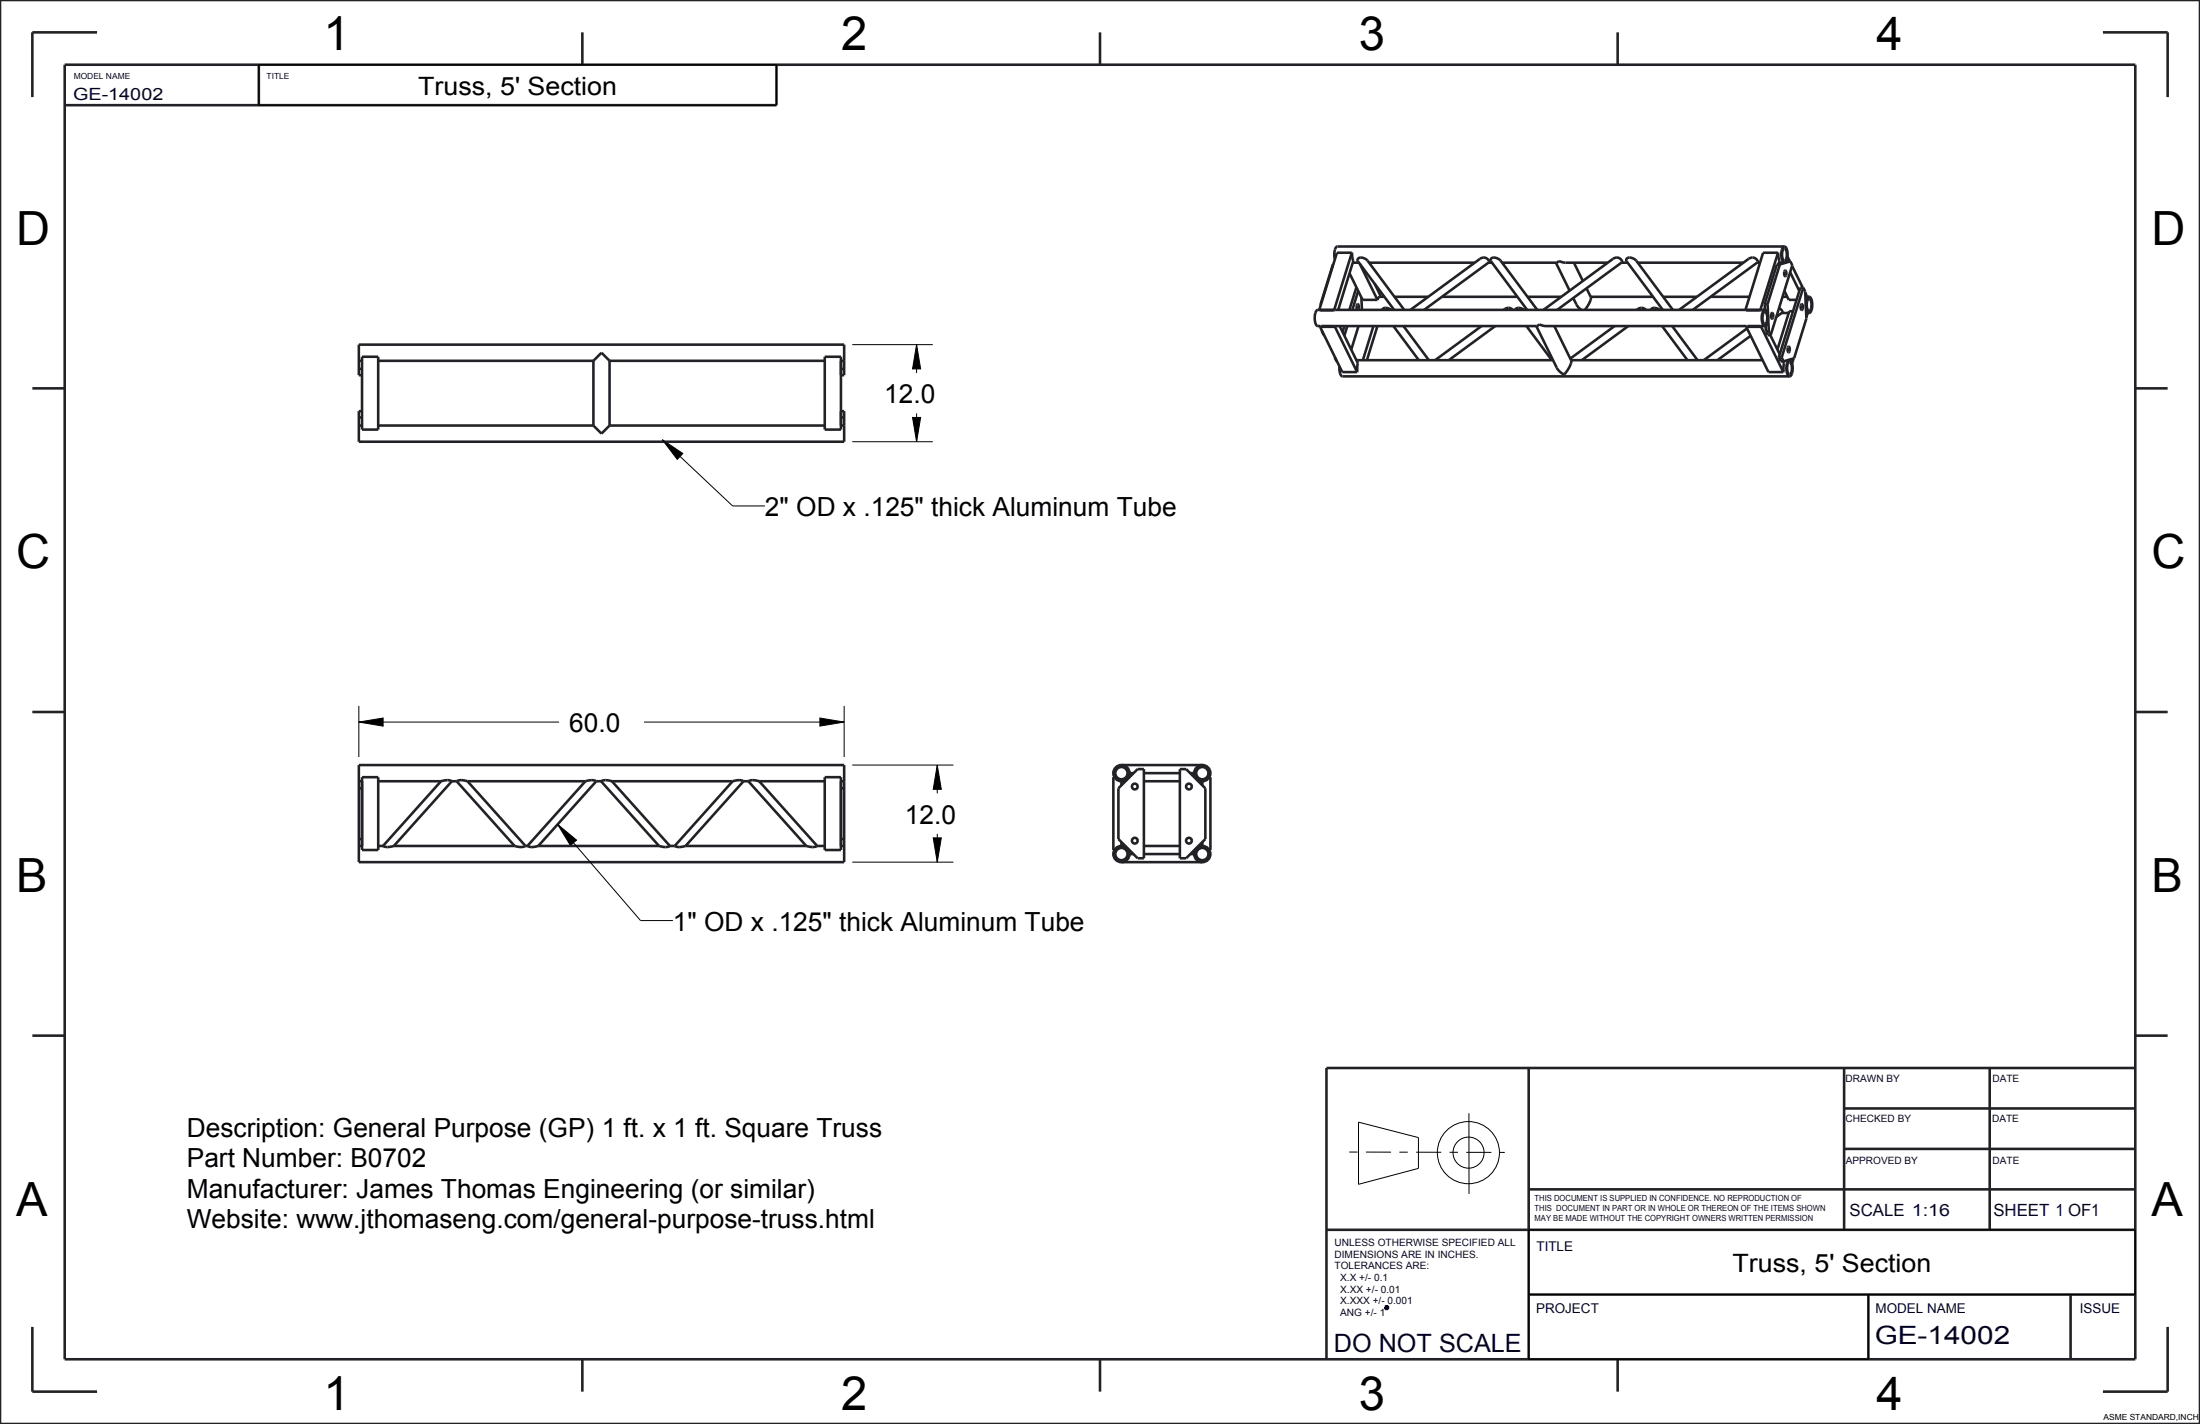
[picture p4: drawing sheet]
<svg xmlns="http://www.w3.org/2000/svg" width="432mm" height="279mm" viewBox="0 0 432 279" stroke-linecap="round" stroke-linejoin="round" font-family="sans-serif">
<path d="M271.9 256.4l.4-.1 .1 .4-.4 .1z" fill="none" stroke="#003" stroke-width=".51"/>
<path d="M179.9 67.6l.8 4.8h-1.6zM130 86.3l4 2.7-1.1 1.1zM179.1 81.9h1.6l-.8 4.8zM70.4 141.7l4.8-.8v1.6zM160.9 140.9l4.8 .8-4.8 .8zM184 150.1l.8 4.8h-1.6zM109.4 161.7l3.8 3.1-1.2 1.1zM183.2 164.4h1.6l-.8 4.8z" fill="#000"/>
<g fill="none" stroke="#000" stroke-width=".2">
<path d="M50.8 12.7h101.6v8h-101.6zM167.3 67.6h15.8M179.9 67.6l.8 4.8h-1.6zM179.9 67.6v5.6M130 86.3l4 2.7-1.1 1.1zM130 86.3l13.8 13h6.3M167.3 86.7h15.8M179.1 81.9h1.6l-.8 4.8zM179.9 81.1v5.6M70.4 138.5v10M165.7 138.5v10M70.4 141.7l4.8-.8v1.6z"/>
<path d="M70.4 141.7h39.3M126.4 141.7h39.3M160.9 140.9l4.8 .8-4.8 .8zM167.3 150.1h19.8M184 150.1l.8 4.8h-1.6zM184 150.1v5.6M109.4 161.7l3.8 3.1-1.2 1.1zM109.4 161.7l16.3 18.9h6.4M167.3 169.2h19.8M183.2 164.4h1.6l-.8 4.8zM184 163.6v5.6M288.3 218.4v15.9"/>
<path d="M266.6 220.2l11.8 3v6l-11.8 3.2zM300 254h119.1v-12.7h-119.1v25.4h66.7v-12.7"/>
<circle cx="288.2" cy="226.2" r="6.1"/>
<circle cx="288.2" cy="226.2" r="3"/>
</g>
<path d="M264.8 226l30.5 .1" fill="none" stroke="#000" stroke-width=".2" stroke-dasharray="1.6 1.6 4.9 1.6" stroke-linecap="butt"/>
<g fill="none" stroke="#222226" stroke-width=".51">
<path d="M0 0h431.8v279.4h-431.8zM12.7 12.7h406.4v254h-406.4zM19 6.4h-12.7v12.7M50.8 12.7v7.9M114.3 6.4v6.3M152.4 12.7v7.9h-139.7M215.9 6.4v6.3M317.5 6.4v6.3M412.7 6.4h12.7v12.7M259.2 59.7v.2M259.2 59.7h.1M261.6 51.9l-2.4 7.8"/>
<path d="M261.6 51.9h.1M261.7 51.9h-.1M264.9 53.6l2.5 5.2h3M265.3 49.6l.3 1.6-2.9 9.6M265.3 49.6h-2.9l-3.5 11.2 .1 .1h2.9M265.3 49.6l-3.4 11.2M265.5 51.5h1.2M266.3 56.4l-1.4 4.4M266.6 57.1l-1.2 3.7M266.9 51.7l3.5 7.1M267.2 58.4l.1 2.4M268.7 51.5h20.8"/>
<path d="M269.8 55.6l1.2 2.5-.1 .1M270.8 58.2l-.2 .2-.2 .4M270.8 58.2h.9M270.8 58.2h.1M273.7 58.2h6.6M283 58.2h14.8M292.1 51.5h.7M294.8 51.5h10.8a.76 .76 0 0 1 1.1 0h8.9M299.8 58.2h6.6M305.4 51.5l2.7 5.5M308.8 58.5l.7 1.5 .9 .8M308.9 51.5l1.8 3.6"/>
<path d="M311.4 56.6l.9 1.9-.4 1-.8 1.3M312.2 58.2h12.2M318.2 51.5h1.3M321.4 51.5h20.8M326.4 58.2h6.7M335.7 58.2h7.7M344.9 51.5h.5M346.4 59.7h.5M346.4 59.7v1.1M346.9 59.7l.3 5.3M348.8 51.9h.5M348.8 51.9l-2.4 7.8"/>
<path d="M349 49.6l.3 1.6-.2 .6M349 49.6h-2.9l-3.5 11.2 .1 .1h2.9M349 49.6l-3.5 11.2M349.2 51.5h1M349.3 51.9l-2.4 7.8M349.9 58.2h.9M349.9 51.5l-1.1 .4M350.1 48.8l.1-.1 .2 .2 .3 .7-.1 1-.3 .6-.3-.3-.2-.6v-.8zM350.2 57.1l.9 1.7h1.5M350.2 48.4l.5 .4 .2 1.1-.2 1.2-.5 .4M350.2 48.4l-.4 .4-.2 1.2 .2 1.1 .4 .4M350.2 48.4h-87.7l-.3 .2-.3 .7 .1 1.6"/>
<path d="M350.3 53.1l.2 .1 .1 .3-.2 .7-.2-.5zM350.8 50.3l.5 1M351.4 53.4l1.8 3.7M351.4 51.3l-.9 .1M351.4 51.3l-2.1 .6M351.4 51.3l.4 .7-4.3 13.7M351.7 52.2l2.1 4.2M353.6 59.7l.1 .1 .2 .4-.3 .6-.2-.5zM353.9 56.4h-.5l-4.3 13.7M353.9 56.4l.4 .8 .2 5.3-2.4 7.8-2 .6M353.9 56.4l-4.2 13.7M354.3 57.4l.3 .8"/>
<path d="M354.5 58.2l-.1 .1M354.5 58.2h.6M354.5 58.2h.1M354.9 58.7l.2-.1 .2 .1 .2 .8v1l-.4 .5-.3-.2-.2-.7v-.8zM355.1 58.2l.4 .5 .2 1.1-.2 1.2-.4 .4M355.1 58.2l-.5 .5-.1 1.1 .2 1.2 .4 .4M6.3 76.2h6.4M70.4 72.4h.7M70.4 70.8h.7M71.1 73.6h-.7v-6h95.3v6h-.6M71.1 70h3.1v14.3h-3.1zM74.2 70.8h42.3"/>
<path d="M116.5 70.8l1.6-1.6 1.5 1.6M116.5 70.8v12.7M119.6 70.8v12.7M119.6 70.8h42.3M161.9 70h3.2v14.3h-3.2zM165.1 70.8h.6M165.1 72.4h.6M259.1 64.1l4.4 8.9h2.9M259.1 64.1h2.9M259.1 64v.1M259.2 60.9h.1M259.3 64h42.4a.76 .76 0 0 1 1.1-.1l40 .1"/>
<path d="M259.4 64.8v.2M259.4 65l.5 .7M259.4 65h.1M261.7 60.9h.1M261.9 60.8h-3.2l-.3 .2-.3 .9v1.4l.4 .6 .6 .1M261.9 60.8v.1M261.9 64h.1M262 70.1l.4 .8M262 70.1h.1M262 70v.1M262 64.1l4.4 8.9M262.1 64l-.1 .1"/>
<path d="M262.1 60.8l-.2 .1M262.2 60.8h-.1M262.9 71.9l.1 1.3 .2 .5 .3 .1h87.7M262.9 64l3.6 7.3-.1 1.7M263.9 64l-.4 1.1M264.4 64l-.5 1.9M266.2 70.7h38.6M266.5 60.8l-.2-.6 .2-.5 .2 .5-.2 .6M266.6 64l-1.4 4.6M269.6 64l-2.1 6.7M270.4 64l-2.1 6.7M273 60.8l-1.1-.4-.4 .1-.2 .3"/>
<path d="M273.5 64l5 6.7M273.6 60.8l-7.1-9.5v-.4l.1-.2 .9-.1 .9 .5 7.2 9.7M275.5 64l5 6.7M276.8 60.8l13.7-10 .9-.2 .7 .4 .1 .5-12.7 9.3M290.8 64l-9.1 6.7M293.5 64l-9.1 6.7M296.9 60.8l-.4-.3-.4-.1-1 .4M299.1 60.8l-1-.4-.5 .1-.2 .3M299.6 64l5 6.7M299.7 60.8l-7.1-9.5v-.4l.2-.2 .8-.1 .9 .5 7.2 9.7M301.5 64l4.1 8.2 .8 1a.47 .47 0 0 0 .5 .2 .47 .47 0 0 0 .4-.3l.9-1.4 .2-.9-3.3-6.8M302.9 60.8l13.7-10 .9-.2 .7 .4 .2 .5-12.8 9.3"/>
<path d="M308.4 70.7h37.6M316.9 64l-8.7 6.4M319.6 64l-9.1 6.7M323 60.8l-.4-.3-.4-.1-1 .4M325.8 60.8l-1.1-.4-.4 .1-.3 .3M326.2 64l5 6.7M326.4 60.8l-7.2-9.5v-.4l.2-.2 .8-.1 .9 .5 7.2 9.7M328.2 64l5 6.7M329.6 60.8l13.7-10 .8-.2 .7 .4 .2 .5-12.8 9.3M342.7 64.1l4.4 8.9h2.9M342.7 64.1h3M342.8 64l-.1 .1"/>
<path d="M342.8 60.9h.1M342.9 64.4l-8.5 6.3M343 64h3.4M343.6 65.9l-6.5 4.8M345.4 60.9h.1M345.5 60.8h-83.4M345.5 60.8l.1 .1M345.5 64h.1M345.7 64.1l4.3 8.9M345.7 64v.1M345.8 60.8l-.2 .1M345.8 60.8h.6"/>
<path d="M345.8 60.8h.1M346.2 61.3l.2-.1 .2 .1 .2 .8v1l-.4 .5-.3-.2-.2-.7 .1-.8zM346.4 60.5l-.1 .3M346.4 60.8l.4 .4 .2 1.2-.2 1.1-.4 .5M346.4 60.8l-.4 .4-.2 1.2 .2 1.1 .4 .5M346.5 63.9l.1 1.1M346.6 65l.4 .7h.5M346.6 65h.6M347.2 65l.3 .7M347.5 65.7l1.8 3.8M347.8 61.4l.1 .1 .1 .4-.2 .6-.2-.4zM349.1 70.1l.4 .8h.6"/>
<path d="M349.1 70.1h.6M349.2 60.5l.4 .3 .3 .5-1.3 .9M349.7 70.1l.4 .8M349.7 61.4h1.4M350 70.9l.2 .4-.2 1.7M350.9 70.7h.3M351 68l.2 .1 .1 .4-.2 .6-.2-.4zM351.1 71.1h.1l.2 .1 .3 .7-.1 1-.3 .6-.3-.3-.2-.6v-.8zM351.2 70.6l-.1 .1M351.2 70.7l.5 .4 .2 1.2-.2 1.1-.5 .4M351.2 70.7l-.4 .4-.2 1.2 .2 1.1 .4 .4M351.9 61.1h-.7l-2.3 7.5"/>
<path d="M352 70.3l-.3 1M354.5 61.4h.6M354.8 61.4l-.3 .8M419.1 76.2h6.3M70.4 83.5h.7M70.4 81.9h.7M71.1 80.7h-.7v6h95.3v-6h-.6M74.2 83.5h42.3M116.5 83.5l1.6 1.6 1.5-1.6M119.6 83.5h42.3M165.1 83.5h.6M165.1 81.9h.6"/>
<path d="M6.3 139.7h6.4M419.1 139.7h6.3M70.4 150.1h95.3v19.1h-95.3zM70.4 154.7h.7M70.4 153.3h.7M71.1 152.5h3.1v14.3h-3.1zM74.2 153.3h12.4M86.6 153.3l1.2-.2 .9 .2M86.6 153.3l-11.4 12.7M88.7 153.3h.9M88.7 153.3l-11.4 12.7M89.6 153.3l.9-.2 1.3 .2"/>
<path d="M89.6 153.3l11.4 12.7h-23.7M91.8 153.3h23.1M91.8 153.3l11.3 12.7M114.9 153.3l1.3-.2 .8 .2M114.9 153.3l-11.4 12.7M117 153.3h1M117 153.3l-11.4 12.7M118 153.3l.8-.2 1.3 .2 11.4 12.7M118 153.3l11.4 12.7M120.1 153.3h23.7M143.8 153.3l1.3-.2 .8 .2M143.8 153.3l-11.4 12.7"/>
<path d="M145.9 153.3h1M145.9 153.3l-11.3 12.7M146.9 153.3l11.4 12.7M149 153.3h12.9M149 153.3l11.4 12.7M149 153.3l-1.2-.2-.9 .2M161.9 152.5h3.1v14.3h-3.1zM165 153.3h.7M165.1 154.7h.6M218.7 152.5h-.2v14.3h.2M219.5 154.7l3.8-3.8h1.2v17.5h-1.2l-3.8-3.8zM220.1 150.1h15.9"/>
<path d="M220.1 153.3v.8M220.9 153.1v.2M220.9 150.1v.2M221.7 151.7h.8M224.5 153.3h7.1M224.5 151.7h7.1M231.6 150.9h1.2l3.8 3.8v9.9l-3.8 3.8h-1.2zM233.6 151.7h.8M235.2 153.1v.2M235.2 150.1v.2M236 153.3v.8M237.4 152.5h.2v14.3h-.2"/>
<path d="M70.4 166h.7M70.4 164.6h.7M74.2 166h1M77.3 166l-1.3 .2-.8-.2M101 166l1.3 .2 .8-.2M103.1 166h.4M103.5 166l.9 .2 1.3-.2M105.6 166h23.8M131.5 166h.9M131.5 166l-.9 .2-1.2-.2M132.4 166l.9 .2 1.3-.2M134.5 166h23.8"/>
<path d="M160.4 166h1.5M160.4 166l-.9 .2-1.2-.2M165 166h.7M165.1 164.6h.6M220.1 169.2h15.9M220.1 165.2v.8M220.9 166v.2M220.9 168.9v.3M221.7 167.6h.8M224.5 166h7.1M224.5 167.6h7.1M233.6 167.6h.8"/>
<path d="M235.2 166v.2M235.2 168.9v.3M236 165.2v.8M6.3 203.2h6.4M300 209.5v57.2M361.9 217.5h57.2M361.9 209.5v31.8M390.5 209.5v31.8M419.1 209.5h-158.8v57.2M419.1 203.2h6.3M300 233.4h119.1M361.9 225.4h57.2"/>
<path d="M260.3 241.3h158.8M300 254h119.1M366.7 254v12.7M406.4 254v12.7M6.3 260.3v12.7h12.7M114.3 266.7v6.3M215.9 266.7v6.3M317.5 266.7v6.3M425.4 260.3v12.7h-12.7"/>
<circle cx="220.1" cy="151.7" r="1.59"/>
<circle cx="220.1" cy="151.7" r="1.21"/>
<circle cx="222.7" cy="154.3" r=".56"/>
<circle cx="233.4" cy="154.3" r=".56"/>
<circle cx="236" cy="151.7" r="1.59"/>
<circle cx="236" cy="151.7" r="1.21"/>
<circle cx="220.1" cy="167.6" r="1.59"/>
<circle cx="220.1" cy="167.6" r="1.21"/>
<circle cx="222.7" cy="164.9" r=".56"/>
<circle cx="233.4" cy="164.9" r=".56"/>
<circle cx="236" cy="167.6" r="1.59"/>
<circle cx="236" cy="167.6" r="1.21"/>
</g>
<g font-size="9.2">
<text x="63.5" y="9.9">1</text>
<text x="165.1" y="9.9">2</text>
<text x="266.7" y="9.9">3</text>
<text x="368.3" y="9.9">4</text>
<text x="3.2" y="48">D</text>
<text x="422.3" y="48">D</text>
<text x="3.2" y="111.5">C</text>
<text x="422.3" y="111.5">C</text>
<text x="3.2" y="175">B</text>
<text x="422.3" y="175">B</text>
<text x="3.2" y="238.5">A</text>
<text x="422.3" y="238.5">A</text>
<text x="63.5" y="276.6">1</text>
<text x="165.1" y="276.6">2</text>
<text x="266.7" y="276.6">3</text>
<text x="368.3" y="276.6">4</text>
</g>
<g font-size="5.2">
<text x="173.6" y="79.1">12.0</text>
<text x="150.1" y="101.3">2&quot; OD x .125&quot; thick Aluminum Tube</text>
<text x="111.7" y="143.7">60.0</text>
<text x="177.6" y="161.6">12.0</text>
<text x="132.1" y="182.6">1&quot; OD x .125&quot; thick Aluminum Tube</text>
<text x="36.7" y="223.1">Description: General Purpose (GP) 1 ft. x 1 ft. Square Truss</text>
<text x="36.7" y="229">Part Number: B0702</text>
<text x="36.7" y="235">Manufacturer: James Thomas Engineering (or similar)</text>
<text x="36.7" y="240.9">Website: www.jthomaseng.com/general-purpose-truss.html</text>
</g>
<g font-size="5">
<text x="82.1" y="18.6">Truss, 5' Section</text>
<text x="340.1" y="249.6">Truss, 5' Section</text>
</g>
<g font-size="5" fill="#003">
<text x="367.9" y="263.8">GE-14002</text>
<text x="261.8" y="265.2">DO NOT SCALE</text>
</g>
<g font-size="3.3" fill="#003">
<text x="14.3" y="19.6">GE-14002</text>
<text x="363" y="238.6">SCALE 1:16</text>
<text x="391.3" y="238.7">SHEET 1 OF1</text>
</g>
<g font-size="2.6" fill="#003">
<text x="301.6" y="245.5">TITLE</text>
<text x="301.5" y="257.7">PROJECT</text>
<text x="368.1" y="257.6">MODEL NAME</text>
<text x="408.2" y="257.7">ISSUE</text>
</g>
<g font-size="2" fill="#003">
<text x="362.2" y="212.3">DRAWN BY</text>
<text x="391.1" y="212.3">DATE</text>
<text x="362.2" y="220.1">CHECKED BY</text>
<text x="391" y="220.1">DATE</text>
<text x="362.3" y="228.4">APPROVED BY</text>
<text x="391.1" y="228.4">DATE</text>
<text x="261.9" y="244.5">UNLESS OTHERWISE SPECIFIED ALL</text>
<text x="261.9" y="246.8">DIMENSIONS ARE IN INCHES.</text>
<text x="261.9" y="249.1">TOLERANCES ARE:</text>
<text x="263" y="251.3">X.X +/- 0.1</text>
<text x="263" y="253.6">X.XX +/- 0.01</text>
<text x="263" y="255.9">X.XXX +/- 0.001</text>
<text x="263" y="258.2">ANG +/- 1</text>
</g>
<g font-size="1.7" fill="#003">
<text x="14.5" y="15.4">MODEL NAME</text>
<text x="52.3" y="15.4">TITLE</text>
<text x="301.2" y="235.7">THIS DOCUMENT IS SUPPLIED IN CONFIDENCE. NO REPRODUCTION OF</text>
<text x="301.2" y="237.6">THIS DOCUMENT IN PART OR IN WHOLE OR THEREON OF THE ITEMS SHOWN</text>
<text x="301.2" y="239.5">MAY BE MADE WITHOUT THE COPYRIGHT OWNERS WRITTEN PERMISSION</text>
</g>
<text font-size="1.7" x="412.9" y="278.7">ASME STANDARD,INCH</text>
</svg>
